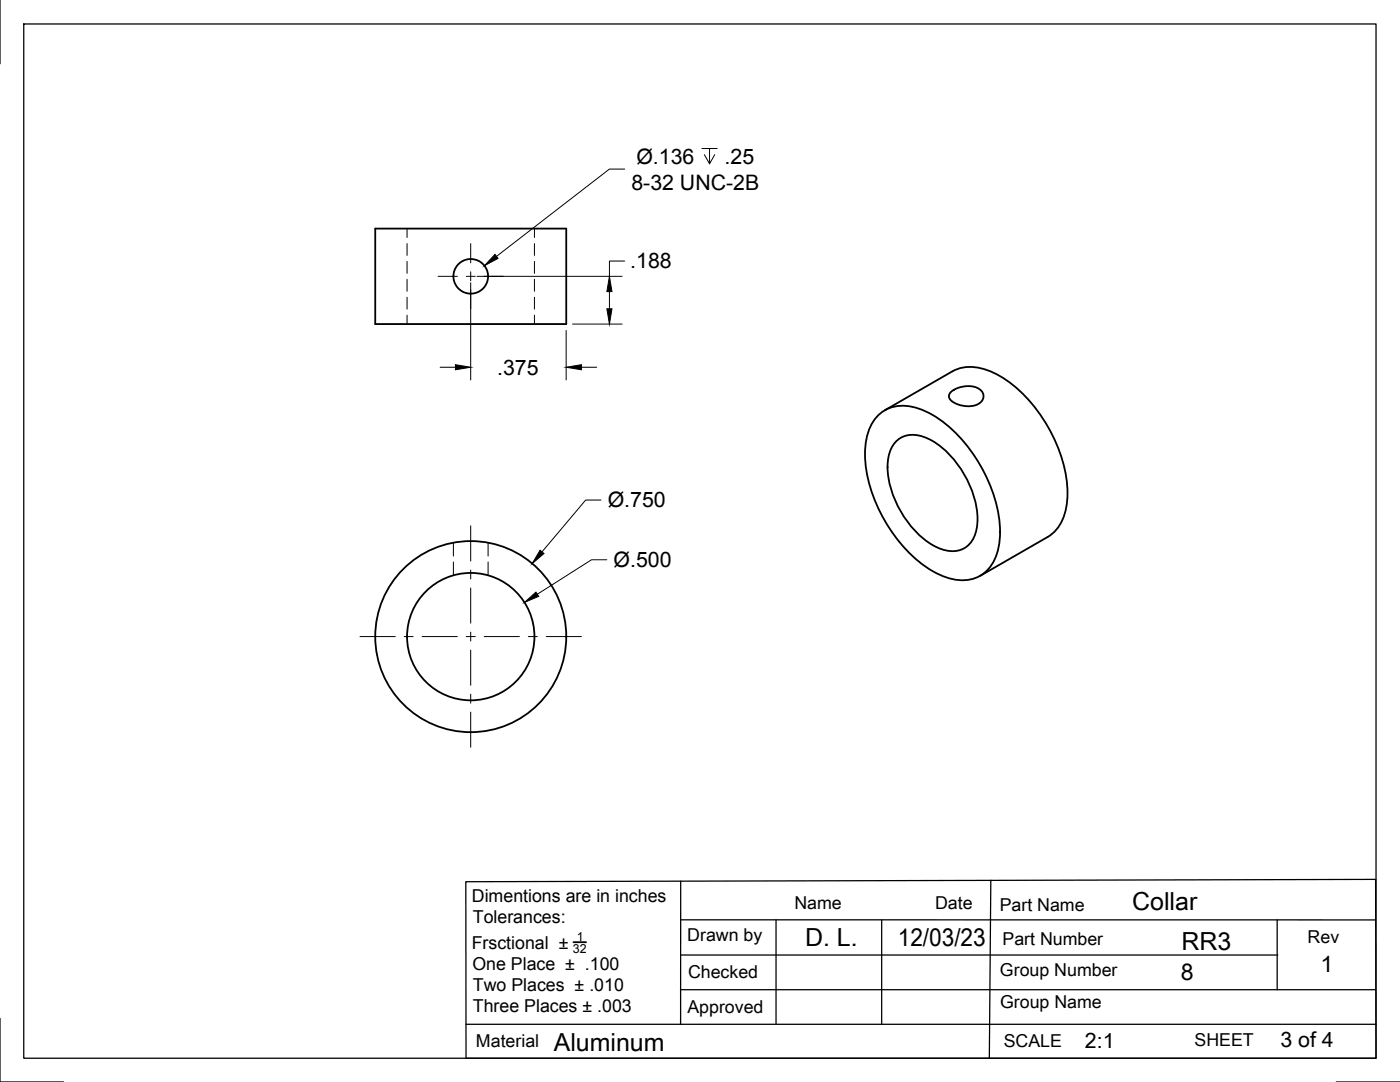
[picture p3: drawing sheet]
<svg xmlns="http://www.w3.org/2000/svg" width="279mm" height="216mm" viewBox="0 0 279 216" stroke-linecap="round" stroke-linejoin="round" font-family="sans-serif">
<!-- layer: Visible -->
<g fill="none" stroke="#000" stroke-width=".36">
<path d="M74.9 45.6h38.1v19.1h-38.1zM189.7 78.3l.8-.6 1.1-.4 1.1-.2h1.3l1 .3 .9 .6 .4 .7v.7l-.5 .8-.8 .6-1.3 .2h-1.3l-1.4-.4-1.1-.6-.5-.8v-.4zM175.2 82.9a7.4 7.4 0 0 1 8-1.4 24.3 24.3 0 0 1 12 10.6 26.7 26.7 0 0 1 4.3 15.7 8.7 8.7 0 0 1-4.4 7.3 9 9 0 0 1-7.5-.4 27.1 27.1 0 0 1-12.2-13.1 23.8 23.8 0 0 1-2.5-14.2 8.9 8.9 0 0 1 2.3-4.5zM176.6 81.9l13.5-7.8a8.7 8.7 0 0 1 8.2 .3 27.6 27.6 0 0 1 12.5 14.2 21.8 21.8 0 0 1 1.7 13.9 7.8 7.8 0 0 1-3.4 4.6M178.7 88.2a5.1 5.1 0 0 1 6.3-.8 19.4 19.4 0 0 1 9.6 12.3 11 11 0 0 1-.6 8.1 5.1 5.1 0 0 1-6.8 1.5 19.4 19.4 0 0 1-9.5-12.3 11 11 0 0 1 .5-8.1zM209.1 107.1l-13.5 7.8"/>
<circle cx="93.9" cy="55.1" r="3.5"/>
<circle cx="93.9" cy="127" r="19.1"/>
<circle cx="93.9" cy="127" r="12.7"/>
</g>
<!-- layer: Hidden -->
<g fill="none" stroke="#000" stroke-width=".2">
<path d="M81.2 45.6v1.8M81.2 48.6v2.4M81.2 52.2v2.3M81.2 55.7v2.4M81.2 59.3v2.4M106.7 45.6v1.8M106.7 48.6v2.4M106.7 52.2v2.3M106.7 55.7v2.4M106.7 59.3v2.4M81.2 62.9v1.8M106.7 62.9v1.8"/>
<path d="M90.5 108.3v2.7M90.5 112.1v2.7M97.4 108.3v2.7M97.4 112.1v2.7"/>
</g>
<!-- layer: Titleblock -->
<path d="M93 175.9l181.5-.4 .1 35.7h-181.6zM135.8 175.8v28.6M197.7 175.7l-.3 35.5M135.8 190.6h119.2M135.8 197.5h138.6M135.8 183.5l138.6 .1M154.9 183.6v20.8M176 183.6v20.8M254.9 183.6v13.9M93 204.4h181.6" fill="none" stroke="#000" stroke-width=".25"/>
<path d="M114.4 188h2.6" fill="none" stroke="#000" stroke-width=".36"/>
<!-- layer: Border -->
<path d="M0 0v12.7M4.7 4.8h269.9v206.4h-269.9zM0 203.2v12.7h12.7M266.7 215.9h12.7" fill="none" stroke="#000" stroke-width=".25"/>
<!-- layer: FD_Dimensions -->
<g fill="none" stroke="#000" stroke-width=".2">
<path d="M124.7 33.7h-3.1l-22.5 17.5M140.1 29.6h3M141.6 29.6v3.1l-1-1.8M142.6 30.9l-1 1.8M93.9 56.4v19.4M95.2 55.1h29M121.6 58.2v3.4M124.7 52.1h-3.1v3M87.8 73.3h3.1M113 65.9v9.9M114.3 64.7h9.9M116 73.3h3.1"/>
<path d="M119.9 99.8h-3l-8.7 10.3M121.1 111.7h-3.1l-10.8 6.9"/>
</g>
<path d="M98.8 50.8l.6 .8-2.7 1.4zM121.6 55.1l.5 3.1h-1zM90.9 72.8l3 .5-3 .5zM113 73.3l3-.5v1zM121.1 61.6h1l-.5 3.1zM104.7 120.2l2.3-2 .5 .8zM107.8 109.8l.8 .6-2.4 2.1z" fill="#000" stroke="#000" stroke-width=".2"/>
<!-- layer: Smart Centers -->
<g fill="none" stroke="#000" stroke-width=".2">
<path d="M87.4 55.1h3.9M93 55.1h1.8M93.9 48.6v3.9M93.9 54.2v1.8M93.9 57.8v3.8M96.6 55.1h3.9M93.9 104.9v7.1M93.9 113.7v1.8M93.9 117.3v7.1M71.8 127h7.1M80.7 127h1.7M84.2 127h7.1"/>
<path d="M93 127h1.8M93.9 126.1v1.8M93.9 129.7v7M93.9 138.5v1.8M96.6 127h7.1M105.4 127h1.8M109 127h7M93.9 142.1v7"/>
</g>
<g font-size="5">
<text x="226" y="181.6">Collar</text>
<text x="160.7" y="188.8">D. L.</text>
<text x="179.2" y="188.8">12/03/23</text>
<text x="235.8" y="189.5">RR3</text>
<text x="110.5" y="209.7">Aluminum</text>
</g>
<g font-size="4.6">
<text x="235.6" y="195.6">8</text>
<text x="263.5" y="194">1</text>
</g>
<g font-size="4.3">
<text x="127" y="32.7">Ø.136</text>
<text x="144.6" y="32.7">.25</text>
<text x="126" y="37.8">8-32 UNC-2B</text>
<text x="125.8" y="53.6">.188</text>
<text x="99.2" y="74.8">.375</text>
<text x="121.3" y="101.2">Ø.750</text>
<text x="122.4" y="113.2">Ø.500</text>
<text x="216.5" y="209.2">2:1</text>
<text x="255.5" y="209">3 of 4</text>
</g>
<g font-size="3.5">
<text x="94.2" y="180">Dimentions are in inches</text>
<text x="94.4" y="184.2">Tolerances:</text>
<text x="158.5" y="181.4">Name</text>
<text x="186.6" y="181.3">Date</text>
<text x="199.5" y="181.8">Part Name</text>
<text x="94.1" y="189.3">Frsctional ±</text>
<text x="137.2" y="187.7">Drawn by</text>
<text x="200.1" y="188.6">Part Number</text>
<text x="261" y="188.1">Rev</text>
<text x="94.3" y="193.5">One Place ± .100</text>
<text x="94.4" y="197.8">Two Places ± .010</text>
<text x="137.3" y="195.1">Checked</text>
<text x="199.6" y="194.7">Group Number</text>
<text x="94.4" y="202">Three Places ± .003</text>
<text x="137.2" y="202">Approved</text>
<text x="199.6" y="201.1">Group Name</text>
<text x="95" y="208.9">Material</text>
<text x="200.3" y="208.9">SCALE</text>
<text x="238.4" y="208.7">SHEET</text>
</g>
<g font-size="2.5">
<text x="114.3" y="190.1">32</text>
<text x="115.1" y="187.7">1</text>
</g>
</svg>
